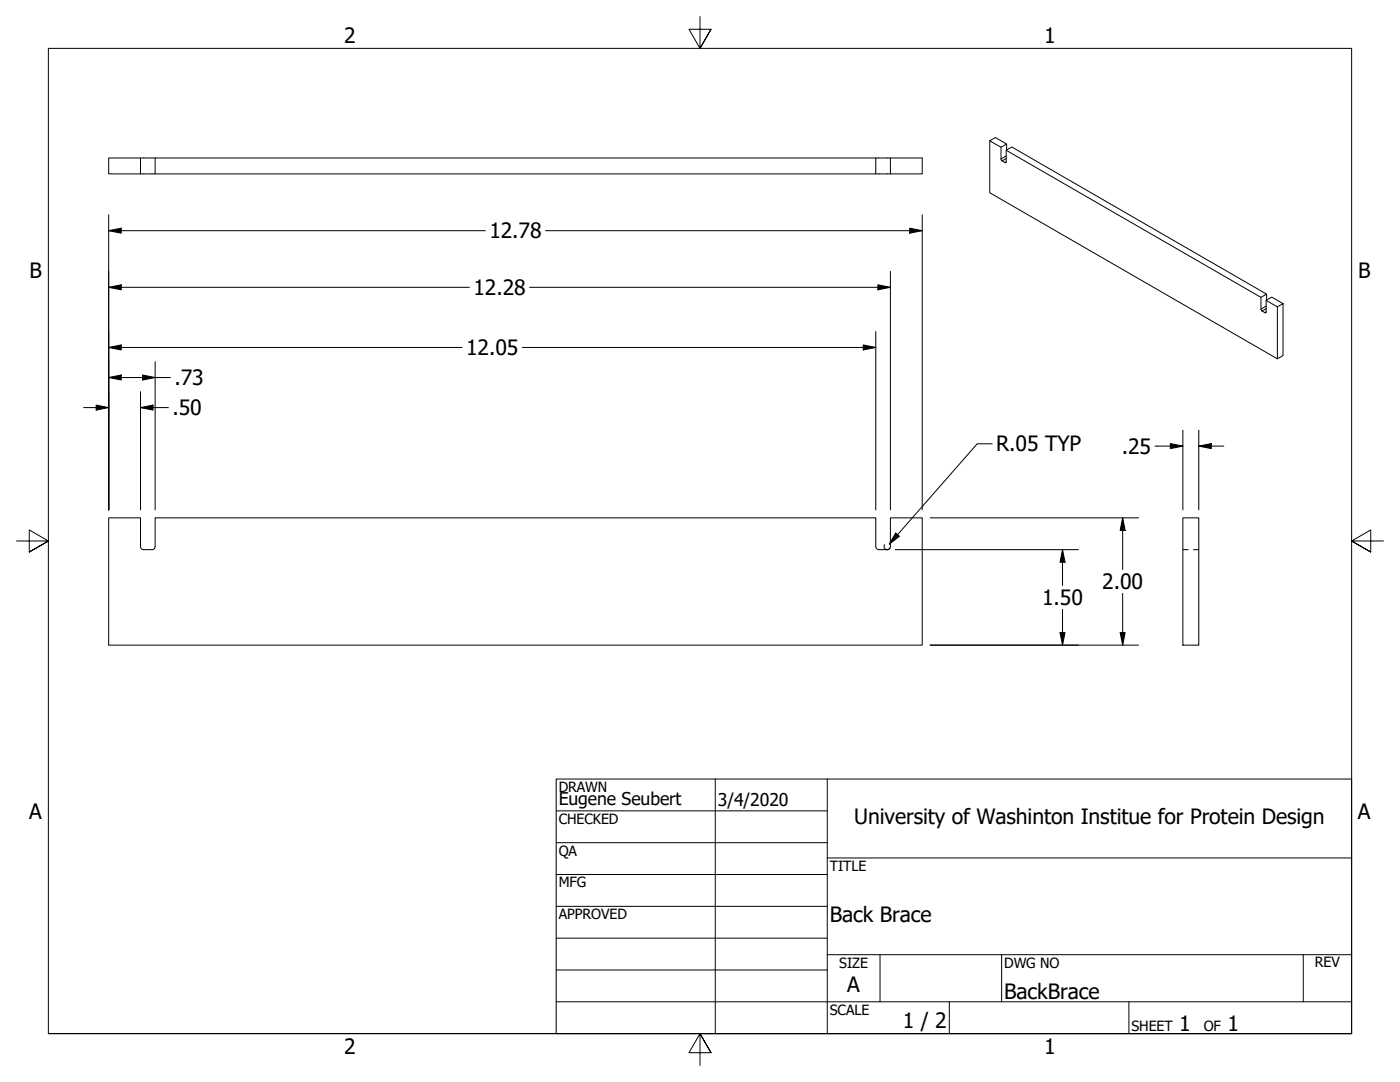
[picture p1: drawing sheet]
<svg xmlns="http://www.w3.org/2000/svg" width="279mm" height="216mm" viewBox="0 0 279 216" stroke-linecap="round" stroke-linejoin="round" font-family="sans-serif">
<!-- layer: Visible (ANSI) -->
<g fill="none" stroke="#000" stroke-width=".2">
<path d="M21.7 31.5h6.3v3.2h-6.3zM28 31.5h3M174.8 31.5h-143.8v3.2h-3M174.8 34.7h2.9v-3.2h6.3v3.2h-6.3M177.7 31.5h-2.9v3.2h-143.8M197.5 28.1l2.3 1.3 1.1-.7v1.2M199.8 29.4v2.5l.8 .5 .2-.1v-2.3l1.1-.7 50.9 29.4M200.8 30l50.9 29.3 1.1-.6v1.2M200.9 28.7l-2.3-1.3-1.1 .7v10.4l57.4 33.1M251.7 59.3v2.5l.8 .6 .2-.1v-2.4l1.1-.6 2.3 1.3M252.7 59.9l2.2 1.3M254.9 61.2l1.2-.6v10.4l-1.2 .6z"/>
<path d="M21.7 103.3h6.3v5.7a.62 .62 0 0 0 .7 .7h1.6a.64 .64 0 0 0 .7-.7v-5.7h143.8v5.7a.63 .63 0 0 0 .6 .7h1.7a.64 .64 0 0 0 .6-.7v-5.7h6.3v25.4h-162.3zM236.1 103.3h3.1v25.4h-3.1z"/>
</g>
<!-- layer: Hidden (ANSI) -->
<path d="M236.1 109.7h1M238.2 109.7h1" fill="none" stroke="#000" stroke-width=".2"/>
<!-- layer: Visible Narrow (ANSI) -->
<path d="M200.8 32.3l-.2 .1M200.8 31.6l-.8 .5M200.8 31.1l-1 .6M252.7 62.3l-.2 .1M252.7 61.6l-.8 .5M252.7 61.1l-1 .6" fill="none" stroke="#000" stroke-width=".2"/>
<!-- layer: Border (ANSI) -->
<path d="M139.7 3.3v6.4l-2.2-3.9h4.4l-2.2 3.9 2.2-3.9M3.3 107.9h6.4l-3.9-2.2v4.5l3.9-2.3-3.9 2.3M276.1 107.9h-6.4l3.9-2.2v4.5l-3.9-2.3 3.9 2.3M9.7 206.2v-196.5h260v196.5h-260h260M141.9 210.1l-2.2-3.9 2.2 3.9h-4.4l2.2-3.9v6.4" fill="none" stroke="#000" stroke-width=".2"/>
<!-- layer: Title (ANSI) -->
<g fill="none" stroke="#000" stroke-width=".2">
<path d="M111 155.4h158.7v50.8h-158.7zM142.7 155.4v50.8M165.1 155.4v50.8M111 161.8h54.1M111 168.1h54.1M111 174.5h54.1M165.1 171.2h104.6M111 180.8h54.1M111 187.2h54.1M111 193.5h54.1M111 199.9h158.7M165.1 190.5h104.6"/>
<path d="M175.6 190.5v9.4M189.5 199.9v6.3M199.9 190.5v9.4M225.3 199.9v6.3M260.1 190.5v9.4"/>
</g>
<!-- layer: Dimension (ANSI) -->
<g fill="none" stroke="#000" stroke-width=".2">
<path d="M21.7 46l2.5-.5v1zM21.7 57.3l2.5-.5v1zM21.7 46h75.2M21.7 42.9v58.8M21.7 57.3h72M105.7 57.3h72M108.9 46h75.1M175.2 56.8l2.5 .5-2.5 .5zM177.7 54.2v47.5M181.6 45.5l2.4 .5-2.4 .5zM184 42.9v58.8M21.7 69.3l2.5-.5v1z"/>
<path d="M21.7 75.3l2.5-.5v1zM21.7 69.3h70.5M21.7 75.3h12.3M28 78.2v23.5M28.5 74.8l2.5 .5-2.5 .5zM31 72.2v29.5M104.2 69.3h70.6M172.3 68.8l2.5 .5-2.5 .5zM174.8 66.2v35.5M16.7 81.3h5M19.2 80.8l2.5 .5-2.5 .5zM28 81.3l2.5-.5v1z"/>
<path d="M28 81.3h5.6M198 88.6h-3l-17.5 20M230.5 89h5.6M233.6 88.5l2.5 .5-2.5 .5zM236.1 85.8v15.9M239.2 89l2.5-.5v1zM239.2 89h5M239.2 85.8v15.9M176.6 108.7a.63 .63 0 0 0 .1 .9 .63 .63 0 0 0 .9-.3M178.7 109.7h36.5M178.8 106.4l.7 .6-2 1.6zM185.6 103.3h41.6"/>
<path d="M212 109.7l.6 2.5h-1zM212 109.7v7.1M224 103.3l.5 2.5h-.9zM224 103.3v10.3M224 118.4v10.3M185.6 128.7h41.6M211.6 126.2h1l-.6 2.5zM212 121.6v7.1M223.6 126.2h.9l-.5 2.5z"/>
</g>
<g fill="#000">
<path d="M21.7 46l2.5-.5v1z" fill-rule="evenodd"/>
<path d="M21.7 57.3l2.5-.5v1z" fill-rule="evenodd"/>
<path d="M175.2 56.8l2.5 .5-2.5 .5z" fill-rule="evenodd"/>
<path d="M181.6 45.5l2.4 .5-2.4 .5z" fill-rule="evenodd"/>
<path d="M21.7 69.3l2.5-.5v1z" fill-rule="evenodd"/>
<path d="M21.7 75.3l2.5-.5v1z" fill-rule="evenodd"/>
<path d="M28.5 74.8l2.5 .5-2.5 .5z" fill-rule="evenodd"/>
<path d="M172.3 68.8l2.5 .5-2.5 .5z" fill-rule="evenodd"/>
<path d="M19.2 80.8l2.5 .5-2.5 .5z" fill-rule="evenodd"/>
<path d="M28 81.3l2.5-.5v1z" fill-rule="evenodd"/>
<path d="M233.6 88.5l2.5 .5-2.5 .5z" fill-rule="evenodd"/>
<path d="M239.2 89l2.5-.5v1z" fill-rule="evenodd"/>
<path d="M178.8 106.4l.7 .6-2 1.6z" fill-rule="evenodd"/>
<path d="M212 109.7l.6 2.5h-1z" fill-rule="evenodd"/>
<path d="M224 103.3l.5 2.5h-.9z" fill-rule="evenodd"/>
<path d="M211.6 126.2h1l-.6 2.5z" fill-rule="evenodd"/>
<path d="M223.6 126.2h.9l-.5 2.5z" fill-rule="evenodd"/>
</g>
<g font-size="4.2">
<text x="68.7" y="8.6">2</text>
<text x="208.4" y="8.6">1</text>
<text x="97.7" y="47.6">12.78</text>
<text x="5.9" y="55.5">B</text>
<text x="94.5" y="58.9">12.28</text>
<text x="271.1" y="55.5">B</text>
<text x="93" y="70.9">12.05</text>
<text x="34.8" y="76.9">.73</text>
<text x="34.4" y="82.9">.50</text>
<text x="198.8" y="90.1">R.05 TYP</text>
<text x="223.9" y="90.5">.25</text>
<text x="220" y="117.6">2.00</text>
<text x="208" y="120.7">1.50</text>
<text x="5.8" y="163.4">A</text>
<text x="170.5" y="164.5">University of Washinton Institue for Protein Design</text>
<text x="271" y="163.4">A</text>
<text x="165.6" y="183.9">Back Brace</text>
<text x="169.1" y="198">A</text>
<text x="200.4" y="199.3">BackBrace</text>
<text x="180.2" y="205.1">1 / 2</text>
<text x="235.3" y="205.7">1</text>
<text x="245" y="205.7">1</text>
<text x="68.7" y="210.3">2</text>
<text x="208.4" y="210.3">1</text>
</g>
<g font-size="3.5">
<text x="111.5" y="160.6">Eugene Seubert</text>
<text x="143.3" y="160.7">3/4/2020</text>
</g>
<g font-size="2.8">
<text x="111.5" y="158">DRAWN</text>
<text x="111.5" y="164.4">CHECKED</text>
<text x="111.5" y="170.7">QA</text>
<text x="165.6" y="173.7">TITLE</text>
<text x="111.5" y="177.1">MFG</text>
<text x="111.5" y="183.4">APPROVED</text>
<text x="167.5" y="193.1">SIZE</text>
<text x="200.4" y="193.1">DWG NO</text>
<text x="262.4" y="193">REV</text>
<text x="165.6" y="202.5">SCALE</text>
<text x="225.8" y="205.7">SHEET</text>
<text x="240.2" y="205.7">OF</text>
</g>
</svg>
